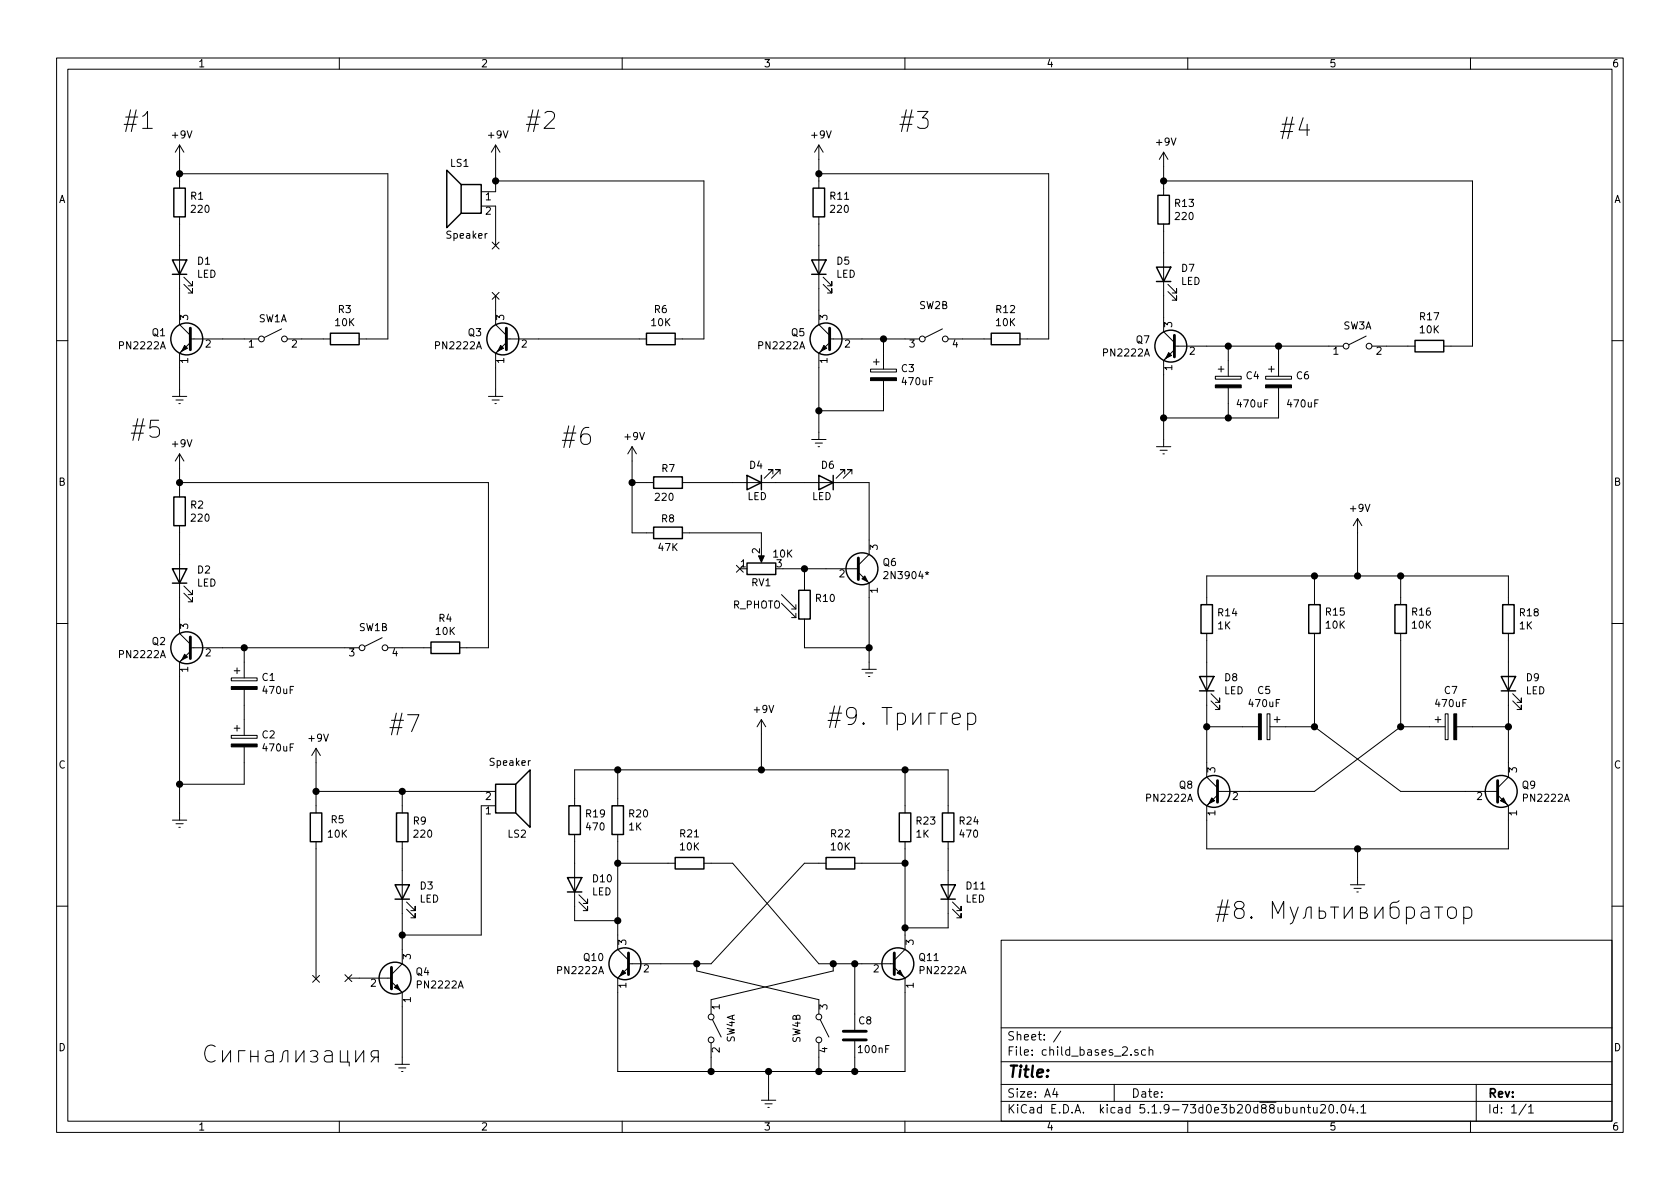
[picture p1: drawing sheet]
EESchema Schematic File Version 4
EELAYER 30 0
EELAYER END
$Descr A4 11693 8268
encoding utf-8
Sheet 1 1
Title ""
Date ""
Rev ""
Comp ""
Comment1 ""
Comment2 ""
Comment3 ""
Comment4 ""
$EndDescr
$Comp
L power:+9V #PWR01
U 1 1
P 1250 1100
F 0 "#PWR01" H 1250 950 50  0001 C CNN
F 1 "+9V" H 1265 1273 50  0000 C CNN
F 2 "" H 1250 1100 50  0001 C CNN
F 3 "" H 1250 1100 50  0001 C CNN
	1    1250 1100
	1    0    0    -1  
$EndComp
$Comp
L Device:R R1
U 1 1
P 1250 1400
F 0 "R1" H 1320 1446 50  0000 L CNN
F 1 "220" H 1320 1355 50  0000 L CNN
F 2 "" V 1180 1400 50  0001 C CNN
F 3 "~" H 1250 1400 50  0001 C CNN
	1    1250 1400
	1    0    0    -1  
$EndComp
$Comp
L Device:LED D1
U 1 1
P 1250 1850
F 0 "D1" V 1289 1732 50  0000 R CNN
F 1 "LED" V 1198 1732 50  0000 R CNN
F 2 "" H 1250 1850 50  0001 C CNN
F 3 "~" H 1250 1850 50  0001 C CNN
	1    1250 1850
	0    -1   -1   0   
$EndComp
$Comp
L Switch:SW_DPST_x2 SW1
U 1 1
P 1900 2350
F 0 "SW1" H 1900 2493 50  0000 C CNN
F 1 "SW_DPST_x2" H 1900 2494 50  0001 C CNN
F 2 "" H 1900 2350 50  0001 C CNN
F 3 "~" H 1900 2350 50  0001 C CNN
	1    1900 2350
	1    0    0    -1  
$EndComp
$Comp
L Transistor_BJT:PN2222A Q1
U 1 1
P 1350 2350
F 0 "Q1" H 1541 2396 50  0000 L CNN
F 1 "PN2222A" H 1541 2305 50  0000 L CNN
F 2 "Package_TO_SOT_THT:TO-92_Inline" H 1550 2275 50  0001 L CIN
F 3 "https://www.onsemi.com/pub/Collateral/PN2222-D.PDF" H 1350 2350 50  0001 L CNN
	1    1350 2350
	-1   0    0    -1  
$EndComp
$Comp
L Device:R R3
U 1 1
P 2400 2350
F 0 "R3" V 2193 2350 50  0000 C CNN
F 1 "10K" V 2284 2350 50  0000 C CNN
F 2 "" V 2330 2350 50  0001 C CNN
F 3 "~" H 2400 2350 50  0001 C CNN
	1    2400 2350
	0    1    1    0   
$EndComp
$Comp
L power:Earth #PWR02
U 1 1
P 1250 2700
F 0 "#PWR02" H 1250 2450 50  0001 C CNN
F 1 "Earth" H 1250 2550 50  0001 C CNN
F 2 "" H 1250 2700 50  0001 C CNN
F 3 "~" H 1250 2700 50  0001 C CNN
	1    1250 2700
	1    0    0    -1  
$EndComp
Wire Wire Line
	1250 2700 1250 2550
Wire Wire Line
	1550 2350 1700 2350
Wire Wire Line
	2100 2350 2250 2350
Wire Wire Line
	1250 2000 1250 2150
Wire Wire Line
	1250 1550 1250 1700
Wire Wire Line
	1250 1100 1250 1200
Wire Wire Line
	1250 1200 2700 1200
Wire Wire Line
	2700 1200 2700 2350
Wire Wire Line
	2700 2350 2550 2350
Connection ~ 1250 1200
Wire Wire Line
	1250 1200 1250 1250
$Comp
L Transistor_BJT:PN2222A Q3
U 1 1
P 3550 2350
F 0 "Q3" H 3741 2396 50  0000 L CNN
F 1 "PN2222A" H 3741 2305 50  0000 L CNN
F 2 "Package_TO_SOT_THT:TO-92_Inline" H 3750 2275 50  0001 L CIN
F 3 "https://www.onsemi.com/pub/Collateral/PN2222-D.PDF" H 3550 2350 50  0001 L CNN
	1    3550 2350
	-1   0    0    -1  
$EndComp
$Comp
L Device:R R6
U 1 1
P 4600 2350
F 0 "R6" V 4393 2350 50  0000 C CNN
F 1 "10K" V 4484 2350 50  0000 C CNN
F 2 "" V 4530 2350 50  0001 C CNN
F 3 "~" H 4600 2350 50  0001 C CNN
	1    4600 2350
	0    1    1    0   
$EndComp
$Comp
L power:Earth #PWR06
U 1 1
P 3450 2700
F 0 "#PWR06" H 3450 2450 50  0001 C CNN
F 1 "Earth" H 3450 2550 50  0001 C CNN
F 2 "" H 3450 2700 50  0001 C CNN
F 3 "~" H 3450 2700 50  0001 C CNN
	1    3450 2700
	1    0    0    -1  
$EndComp
Wire Wire Line
	3450 2700 3450 2550
Wire Wire Line
	4900 2350 4750 2350
$Comp
L power:+9V #PWR05
U 1 1
P 3450 1100
F 0 "#PWR05" H 3450 950 50  0001 C CNN
F 1 "+9V" H 3465 1273 50  0000 C CNN
F 2 "" H 3450 1100 50  0001 C CNN
F 3 "" H 3450 1100 50  0001 C CNN
	1    3450 1100
	1    0    0    -1  
$EndComp
$Comp
L Switch:SW_DPST_x2 SW2
U 2 1
P 6500 2350
F 0 "SW2" H 6500 2585 50  0000 C CNN
F 1 "SW_DPST_x2" H 6500 2493 50  0001 C CNN
F 2 "" H 6500 2350 50  0001 C CNN
F 3 "~" H 6500 2350 50  0001 C CNN
	2    6500 2350
	1    0    0    -1  
$EndComp
$Comp
L Transistor_BJT:PN2222A Q5
U 1 1
P 5800 2350
F 0 "Q5" H 5991 2396 50  0000 L CNN
F 1 "PN2222A" H 5991 2305 50  0000 L CNN
F 2 "Package_TO_SOT_THT:TO-92_Inline" H 6000 2275 50  0001 L CIN
F 3 "https://www.onsemi.com/pub/Collateral/PN2222-D.PDF" H 5800 2350 50  0001 L CNN
	1    5800 2350
	-1   0    0    -1  
$EndComp
$Comp
L Device:R R12
U 1 1
P 7000 2350
F 0 "R12" V 6793 2350 50  0000 C CNN
F 1 "10K" V 6884 2350 50  0000 C CNN
F 2 "" V 6930 2350 50  0001 C CNN
F 3 "~" H 7000 2350 50  0001 C CNN
	1    7000 2350
	0    1    1    0   
$EndComp
Wire Wire Line
	6700 2350 6850 2350
Wire Wire Line
	7300 2350 7150 2350
$Comp
L Device:CP C3
U 1 1
P 6150 2600
F 0 "C3" H 6268 2646 50  0000 L CNN
F 1 "470uF" H 6268 2555 50  0000 L CNN
F 2 "" H 6188 2450 50  0001 C CNN
F 3 "~" H 6150 2600 50  0001 C CNN
	1    6150 2600
	1    0    0    -1  
$EndComp
Wire Wire Line
	6000 2350 6150 2350
Wire Wire Line
	6150 2450 6150 2350
Connection ~ 6150 2350
Wire Wire Line
	6150 2350 6300 2350
Wire Wire Line
	5700 2550 5700 2850
Wire Wire Line
	6150 2750 6150 2850
Wire Wire Line
	6150 2850 5700 2850
Connection ~ 5700 2850
Wire Wire Line
	5700 2850 5700 3000
$Comp
L Device:R R11
U 1 1
P 5700 1400
F 0 "R11" H 5770 1446 50  0000 L CNN
F 1 "220" H 5770 1355 50  0000 L CNN
F 2 "" V 5630 1400 50  0001 C CNN
F 3 "~" H 5700 1400 50  0001 C CNN
	1    5700 1400
	1    0    0    -1  
$EndComp
$Comp
L Device:LED D5
U 1 1
P 5700 1850
F 0 "D5" V 5739 1732 50  0000 R CNN
F 1 "LED" V 5648 1732 50  0000 R CNN
F 2 "" H 5700 1850 50  0001 C CNN
F 3 "~" H 5700 1850 50  0001 C CNN
	1    5700 1850
	0    -1   -1   0   
$EndComp
Wire Wire Line
	5700 2000 5700 2150
Wire Wire Line
	5700 1550 5700 1700
$Comp
L power:+9V #PWR010
U 1 1
P 5700 1100
F 0 "#PWR010" H 5700 950 50  0001 C CNN
F 1 "+9V" H 5715 1273 50  0000 C CNN
F 2 "" H 5700 1100 50  0001 C CNN
F 3 "" H 5700 1100 50  0001 C CNN
	1    5700 1100
	1    0    0    -1  
$EndComp
Wire Wire Line
	5700 1100 5700 1200
Wire Wire Line
	7300 2350 7300 1200
Wire Wire Line
	7300 1200 5700 1200
Connection ~ 5700 1200
Wire Wire Line
	5700 1200 5700 1250
$Comp
L Switch:SW_DPST_x2 SW3
U 1 1
P 9450 2400
F 0 "SW3" H 9450 2543 50  0000 C CNN
F 1 "SW_DPST_x2" H 9450 2544 50  0001 C CNN
F 2 "" H 9450 2400 50  0001 C CNN
F 3 "~" H 9450 2400 50  0001 C CNN
	1    9450 2400
	1    0    0    -1  
$EndComp
$Comp
L Transistor_BJT:PN2222A Q7
U 1 1
P 8200 2400
F 0 "Q7" H 8391 2446 50  0000 L CNN
F 1 "PN2222A" H 8391 2355 50  0000 L CNN
F 2 "Package_TO_SOT_THT:TO-92_Inline" H 8400 2325 50  0001 L CIN
F 3 "https://www.onsemi.com/pub/Collateral/PN2222-D.PDF" H 8200 2400 50  0001 L CNN
	1    8200 2400
	-1   0    0    -1  
$EndComp
$Comp
L Device:R R17
U 1 1
P 9950 2400
F 0 "R17" V 9743 2400 50  0000 C CNN
F 1 "10K" V 9834 2400 50  0000 C CNN
F 2 "" V 9880 2400 50  0001 C CNN
F 3 "~" H 9950 2400 50  0001 C CNN
	1    9950 2400
	0    1    1    0   
$EndComp
$Comp
L power:Earth #PWR014
U 1 1
P 8100 3050
F 0 "#PWR014" H 8100 2800 50  0001 C CNN
F 1 "Earth" H 8100 2900 50  0001 C CNN
F 2 "" H 8100 3050 50  0001 C CNN
F 3 "~" H 8100 3050 50  0001 C CNN
	1    8100 3050
	1    0    0    -1  
$EndComp
Wire Wire Line
	9650 2400 9800 2400
Wire Wire Line
	10250 2400 10100 2400
$Comp
L Device:CP C4
U 1 1
P 8550 2650
F 0 "C4" H 8668 2696 50  0000 L CNN
F 1 "470uF" H 8600 2500 50  0000 L CNN
F 2 "" H 8588 2500 50  0001 C CNN
F 3 "~" H 8550 2650 50  0001 C CNN
	1    8550 2650
	1    0    0    -1  
$EndComp
Wire Wire Line
	8400 2400 8550 2400
Wire Wire Line
	8550 2500 8550 2400
Wire Wire Line
	8100 2600 8100 2900
Wire Wire Line
	8550 2800 8550 2900
Wire Wire Line
	8550 2900 8100 2900
Connection ~ 8100 2900
Wire Wire Line
	8100 2900 8100 3050
$Comp
L Device:R R13
U 1 1
P 8100 1450
F 0 "R13" H 8170 1496 50  0000 L CNN
F 1 "220" H 8170 1405 50  0000 L CNN
F 2 "" V 8030 1450 50  0001 C CNN
F 3 "~" H 8100 1450 50  0001 C CNN
	1    8100 1450
	1    0    0    -1  
$EndComp
$Comp
L Device:LED D7
U 1 1
P 8100 1900
F 0 "D7" V 8139 1782 50  0000 R CNN
F 1 "LED" V 8048 1782 50  0000 R CNN
F 2 "" H 8100 1900 50  0001 C CNN
F 3 "~" H 8100 1900 50  0001 C CNN
	1    8100 1900
	0    -1   -1   0   
$EndComp
Wire Wire Line
	8100 2050 8100 2200
Wire Wire Line
	8100 1600 8100 1750
$Comp
L power:+9V #PWR013
U 1 1
P 8100 1150
F 0 "#PWR013" H 8100 1000 50  0001 C CNN
F 1 "+9V" H 8115 1323 50  0000 C CNN
F 2 "" H 8100 1150 50  0001 C CNN
F 3 "" H 8100 1150 50  0001 C CNN
	1    8100 1150
	1    0    0    -1  
$EndComp
Wire Wire Line
	8100 1150 8100 1250
Connection ~ 8100 1250
Wire Wire Line
	8100 1250 8100 1300
$Comp
L Device:CP C6
U 1 1
P 8900 2650
F 0 "C6" H 9018 2696 50  0000 L CNN
F 1 "470uF" H 8950 2500 50  0000 L CNN
F 2 "" H 8938 2500 50  0001 C CNN
F 3 "~" H 8900 2650 50  0001 C CNN
	1    8900 2650
	1    0    0    -1  
$EndComp
Wire Wire Line
	8550 2400 8900 2400
Connection ~ 8550 2400
Wire Wire Line
	8550 2900 8900 2900
Wire Wire Line
	8900 2900 8900 2800
Connection ~ 8550 2900
Wire Wire Line
	8900 2500 8900 2400
Connection ~ 8900 2400
Wire Wire Line
	8900 2400 9250 2400
Wire Wire Line
	10250 2400 10250 1250
Wire Wire Line
	8100 1250 10250 1250
$Comp
L Switch:SW_DPST_x2 SW1
U 2 1
P 2600 4500
F 0 "SW1" H 2600 4643 50  0000 C CNN
F 1 "SW_DPST_x2" H 2600 4643 50  0001 C CNN
F 2 "" H 2600 4500 50  0001 C CNN
F 3 "~" H 2600 4500 50  0001 C CNN
	2    2600 4500
	1    0    0    -1  
$EndComp
$Comp
L Transistor_BJT:PN2222A Q2
U 1 1
P 1350 4500
F 0 "Q2" H 1541 4546 50  0000 L CNN
F 1 "PN2222A" H 1541 4455 50  0000 L CNN
F 2 "Package_TO_SOT_THT:TO-92_Inline" H 1550 4425 50  0001 L CIN
F 3 "https://www.onsemi.com/pub/Collateral/PN2222-D.PDF" H 1350 4500 50  0001 L CNN
	1    1350 4500
	-1   0    0    -1  
$EndComp
$Comp
L Device:R R4
U 1 1
P 3100 4500
F 0 "R4" V 2893 4500 50  0000 C CNN
F 1 "10K" V 2984 4500 50  0000 C CNN
F 2 "" V 3030 4500 50  0001 C CNN
F 3 "~" H 3100 4500 50  0001 C CNN
	1    3100 4500
	0    1    1    0   
$EndComp
$Comp
L power:Earth #PWR04
U 1 1
P 1250 5650
F 0 "#PWR04" H 1250 5400 50  0001 C CNN
F 1 "Earth" H 1250 5500 50  0001 C CNN
F 2 "" H 1250 5650 50  0001 C CNN
F 3 "~" H 1250 5650 50  0001 C CNN
	1    1250 5650
	1    0    0    -1  
$EndComp
Wire Wire Line
	2800 4500 2950 4500
Wire Wire Line
	3400 4500 3250 4500
$Comp
L Device:CP C1
U 1 1
P 1700 4750
F 0 "C1" H 1818 4796 50  0000 L CNN
F 1 "470uF" H 1818 4705 50  0000 L CNN
F 2 "" H 1738 4600 50  0001 C CNN
F 3 "~" H 1700 4750 50  0001 C CNN
	1    1700 4750
	1    0    0    -1  
$EndComp
Wire Wire Line
	1550 4500 1700 4500
Wire Wire Line
	1700 4600 1700 4500
$Comp
L Device:R R2
U 1 1
P 1250 3550
F 0 "R2" H 1320 3596 50  0000 L CNN
F 1 "220" H 1320 3505 50  0000 L CNN
F 2 "" V 1180 3550 50  0001 C CNN
F 3 "~" H 1250 3550 50  0001 C CNN
	1    1250 3550
	1    0    0    -1  
$EndComp
$Comp
L Device:LED D2
U 1 1
P 1250 4000
F 0 "D2" V 1289 3882 50  0000 R CNN
F 1 "LED" V 1198 3882 50  0000 R CNN
F 2 "" H 1250 4000 50  0001 C CNN
F 3 "~" H 1250 4000 50  0001 C CNN
	1    1250 4000
	0    -1   -1   0   
$EndComp
Wire Wire Line
	1250 4150 1250 4300
Wire Wire Line
	1250 3700 1250 3850
$Comp
L power:+9V #PWR03
U 1 1
P 1250 3250
F 0 "#PWR03" H 1250 3100 50  0001 C CNN
F 1 "+9V" H 1265 3423 50  0000 C CNN
F 2 "" H 1250 3250 50  0001 C CNN
F 3 "" H 1250 3250 50  0001 C CNN
	1    1250 3250
	1    0    0    -1  
$EndComp
Wire Wire Line
	1250 3250 1250 3350
Connection ~ 1250 3350
Wire Wire Line
	1250 3350 1250 3400
$Comp
L Device:CP C2
U 1 1
P 1700 5150
F 0 "C2" H 1818 5196 50  0000 L CNN
F 1 "470uF" H 1818 5105 50  0000 L CNN
F 2 "" H 1738 5000 50  0001 C CNN
F 3 "~" H 1700 5150 50  0001 C CNN
	1    1700 5150
	1    0    0    -1  
$EndComp
Connection ~ 1700 4500
Wire Wire Line
	3400 4500 3400 3350
Wire Wire Line
	1250 3350 3400 3350
Wire Wire Line
	1700 4500 2400 4500
Wire Wire Line
	1700 5300 1700 5450
Wire Wire Line
	1700 5450 1250 5450
Wire Wire Line
	1250 4700 1250 5450
Connection ~ 1250 5450
Wire Wire Line
	1250 5450 1250 5650
Wire Wire Line
	1700 5000 1700 4900
$Comp
L Device:R R14
U 1 1
P 8400 4300
F 0 "R14" H 8470 4346 50  0000 L CNN
F 1 "1K" H 8470 4255 50  0000 L CNN
F 2 "" V 8330 4300 50  0001 C CNN
F 3 "~" H 8400 4300 50  0001 C CNN
	1    8400 4300
	1    0    0    -1  
$EndComp
$Comp
L Device:LED D8
U 1 1
P 8400 4750
F 0 "D8" V 8439 4632 50  0000 R CNN
F 1 "LED" V 8348 4632 50  0000 R CNN
F 2 "" H 8400 4750 50  0001 C CNN
F 3 "~" H 8400 4750 50  0001 C CNN
	1    8400 4750
	0    -1   -1   0   
$EndComp
Wire Wire Line
	8400 4900 8400 5050
Wire Wire Line
	8400 4450 8400 4600
$Comp
L Device:R R18
U 1 1
P 10500 4300
F 0 "R18" H 10570 4346 50  0000 L CNN
F 1 "1K" H 10570 4255 50  0000 L CNN
F 2 "" V 10430 4300 50  0001 C CNN
F 3 "~" H 10500 4300 50  0001 C CNN
	1    10500 4300
	1    0    0    -1  
$EndComp
$Comp
L Device:LED D9
U 1 1
P 10500 4750
F 0 "D9" V 10539 4632 50  0000 R CNN
F 1 "LED" V 10448 4632 50  0000 R CNN
F 2 "" H 10500 4750 50  0001 C CNN
F 3 "~" H 10500 4750 50  0001 C CNN
	1    10500 4750
	0    -1   -1   0   
$EndComp
Wire Wire Line
	10500 4900 10500 5050
Wire Wire Line
	10500 4450 10500 4600
$Comp
L Device:R R15
U 1 1
P 9150 4300
F 0 "R15" H 9080 4254 50  0000 R CNN
F 1 "10K" H 9080 4345 50  0000 R CNN
F 2 "" V 9080 4300 50  0001 C CNN
F 3 "~" H 9150 4300 50  0001 C CNN
	1    9150 4300
	-1   0    0    1   
$EndComp
$Comp
L Device:R R16
U 1 1
P 9750 4300
F 0 "R16" H 9680 4254 50  0000 R CNN
F 1 "10K" H 9680 4345 50  0000 R CNN
F 2 "" V 9680 4300 50  0001 C CNN
F 3 "~" H 9750 4300 50  0001 C CNN
	1    9750 4300
	-1   0    0    1   
$EndComp
$Comp
L Device:CP C5
U 1 1
P 8800 5050
F 0 "C5" V 8545 5050 50  0000 C CNN
F 1 "470uF" V 8636 5050 50  0000 C CNN
F 2 "" H 8838 4900 50  0001 C CNN
F 3 "~" H 8800 5050 50  0001 C CNN
	1    8800 5050
	0    1    1    0   
$EndComp
$Comp
L Device:CP C7
U 1 1
P 10100 5050
F 0 "C7" V 9845 5050 50  0000 C CNN
F 1 "470uF" V 9936 5050 50  0000 C CNN
F 2 "" H 10138 4900 50  0001 C CNN
F 3 "~" H 10100 5050 50  0001 C CNN
	1    10100 5050
	0    -1   1    0   
$EndComp
Wire Wire Line
	10250 5050 10500 5050
Wire Wire Line
	8400 5050 8650 5050
Wire Wire Line
	9150 4450 9150 5050
Wire Wire Line
	9150 5050 8950 5050
Wire Wire Line
	9750 4450 9750 5050
Wire Wire Line
	9750 5050 9950 5050
Wire Wire Line
	8400 4000 9150 4000
Wire Wire Line
	8400 4000 8400 4150
Wire Wire Line
	10500 4000 10500 4150
Wire Wire Line
	9150 4150 9150 4000
Connection ~ 9150 4000
Wire Wire Line
	9750 4150 9750 4000
Connection ~ 9750 4000
Wire Wire Line
	9750 4000 10500 4000
$Comp
L power:+9V #PWR015
U 1 1
P 9450 3700
F 0 "#PWR015" H 9450 3550 50  0001 C CNN
F 1 "+9V" H 9465 3873 50  0000 C CNN
F 2 "" H 9450 3700 50  0001 C CNN
F 3 "" H 9450 3700 50  0001 C CNN
	1    9450 3700
	1    0    0    -1  
$EndComp
Wire Wire Line
	9150 4000 9450 4000
Wire Wire Line
	9450 3700 9450 4000
Connection ~ 9450 4000
Wire Wire Line
	9450 4000 9750 4000
$Comp
L Transistor_BJT:PN2222A Q8
U 1 1
P 8500 5500
F 0 "Q8" H 8691 5546 50  0000 L CNN
F 1 "PN2222A" H 8691 5455 50  0000 L CNN
F 2 "Package_TO_SOT_THT:TO-92_Inline" H 8700 5425 50  0001 L CIN
F 3 "https://www.onsemi.com/pub/Collateral/PN2222-D.PDF" H 8500 5500 50  0001 L CNN
	1    8500 5500
	-1   0    0    -1  
$EndComp
$Comp
L Transistor_BJT:PN2222A Q9
U 1 1
P 10400 5500
F 0 "Q9" H 10590 5546 50  0000 L CNN
F 1 "PN2222A" H 10590 5455 50  0000 L CNN
F 2 "Package_TO_SOT_THT:TO-92_Inline" H 10600 5425 50  0001 L CIN
F 3 "https://www.onsemi.com/pub/Collateral/PN2222-D.PDF" H 10400 5500 50  0001 L CNN
	1    10400 5500
	1    0    0    -1  
$EndComp
Wire Wire Line
	10500 5300 10500 5050
Connection ~ 10500 5050
Wire Wire Line
	8400 5300 8400 5050
Connection ~ 8400 5050
Wire Wire Line
	8400 5700 8400 5900
Wire Wire Line
	8400 5900 9450 5900
Wire Wire Line
	10500 5900 10500 5700
$Comp
L power:Earth #PWR016
U 1 1
P 9450 6100
F 0 "#PWR016" H 9450 5850 50  0001 C CNN
F 1 "Earth" H 9450 5950 50  0001 C CNN
F 2 "" H 9450 6100 50  0001 C CNN
F 3 "~" H 9450 6100 50  0001 C CNN
	1    9450 6100
	1    0    0    -1  
$EndComp
Wire Wire Line
	9450 6100 9450 5900
Connection ~ 9450 5900
Wire Wire Line
	9450 5900 10500 5900
Wire Wire Line
	8700 5500 9150 5500
Wire Wire Line
	9150 5500 9750 5050
Connection ~ 9750 5050
Wire Wire Line
	10200 5500 9750 5500
Wire Wire Line
	9750 5500 9150 5050
Connection ~ 9150 5050
$Comp
L Device:R R7
U 1 1
P 4650 3350
F 0 "R7" V 4550 3300 50  0000 L CNN
F 1 "220" V 4750 3250 50  0000 L CNN
F 2 "" V 4580 3350 50  0001 C CNN
F 3 "~" H 4650 3350 50  0001 C CNN
	1    4650 3350
	0    1    1    0   
$EndComp
$Comp
L Device:LED D4
U 1 1
P 5250 3350
F 0 "D4" H 5289 3232 50  0000 R CNN
F 1 "LED" H 5300 3450 50  0000 R CNN
F 2 "" H 5250 3350 50  0001 C CNN
F 3 "~" H 5250 3350 50  0001 C CNN
	1    5250 3350
	-1   0    0    1   
$EndComp
$Comp
L Device:LED D6
U 1 1
P 5750 3350
F 0 "D6" H 5789 3232 50  0000 R CNN
F 1 "LED" H 5850 3450 50  0000 R CNN
F 2 "" H 5750 3350 50  0001 C CNN
F 3 "~" H 5750 3350 50  0001 C CNN
	1    5750 3350
	-1   0    0    1   
$EndComp
$Comp
L power:Earth #PWR011
U 1 1
P 5700 3000
F 0 "#PWR011" H 5700 2750 50  0001 C CNN
F 1 "Earth" H 5700 2850 50  0001 C CNN
F 2 "" H 5700 3000 50  0001 C CNN
F 3 "~" H 5700 3000 50  0001 C CNN
	1    5700 3000
	1    0    0    -1  
$EndComp
$Comp
L Device:R R8
U 1 1
P 4650 3700
F 0 "R8" V 4550 3700 50  0000 C CNN
F 1 "47K" V 4750 3700 50  0000 C CNN
F 2 "" V 4580 3700 50  0001 C CNN
F 3 "~" H 4650 3700 50  0001 C CNN
	1    4650 3700
	0    1    1    0   
$EndComp
$Comp
L Device:R_POT RV1
U 1 1
P 5300 3950
F 0 "RV1" V 5200 3950 50  0000 C CNN
F 1 "10K" V 5400 3800 50  0000 C CNN
F 2 "" H 5300 3950 50  0001 C CNN
F 3 "~" H 5300 3950 50  0001 C CNN
	1    5300 3950
	0    -1   -1   0   
$EndComp
$Comp
L Transistor_BJT:2N3904 Q6
U 1 1
P 5950 3950
F 0 "Q6" H 6141 3996 50  0000 L CNN
F 1 "2N3904*" H 6141 3905 50  0000 L CNN
F 2 "Package_TO_SOT_THT:TO-92_Inline" H 6150 3875 50  0001 L CIN
F 3 "https://www.onsemi.com/pub/Collateral/2N3903-D.PDF" H 5950 3950 50  0001 L CNN
	1    5950 3950
	1    0    0    -1  
$EndComp
Wire Wire Line
	5300 3800 5300 3700
Wire Wire Line
	5300 3700 4800 3700
Wire Wire Line
	4500 3700 4400 3700
Wire Wire Line
	4400 3700 4400 3350
Wire Wire Line
	4400 3350 4500 3350
Wire Wire Line
	5900 3350 6050 3350
Wire Wire Line
	6050 3350 6050 3750
Wire Wire Line
	4800 3350 5100 3350
Wire Wire Line
	5400 3350 5600 3350
Wire Wire Line
	5450 3950 5600 3950
NoConn ~ 5150 3950
$Comp
L Device:R_PHOTO R10
U 1 1
P 5600 4200
F 0 "R10" H 5670 4246 50  0000 L CNN
F 1 "R_PHOTO" H 5100 4200 50  0000 L CNN
F 2 "" V 5650 3950 50  0001 L CNN
F 3 "~" H 5600 4150 50  0001 C CNN
	1    5600 4200
	1    0    0    -1  
$EndComp
Wire Wire Line
	5600 4050 5600 3950
Connection ~ 5600 3950
Wire Wire Line
	5600 3950 5750 3950
Wire Wire Line
	5600 4350 5600 4500
Wire Wire Line
	5600 4500 6050 4500
Wire Wire Line
	6050 4500 6050 4150
$Comp
L power:Earth #PWR012
U 1 1
P 6050 4600
F 0 "#PWR012" H 6050 4350 50  0001 C CNN
F 1 "Earth" H 6050 4450 50  0001 C CNN
F 2 "" H 6050 4600 50  0001 C CNN
F 3 "~" H 6050 4600 50  0001 C CNN
	1    6050 4600
	1    0    0    -1  
$EndComp
Wire Wire Line
	6050 4600 6050 4500
Connection ~ 6050 4500
$Comp
L power:+9V #PWR08
U 1 1
P 4400 3200
F 0 "#PWR08" H 4400 3050 50  0001 C CNN
F 1 "+9V" H 4415 3373 50  0000 C CNN
F 2 "" H 4400 3200 50  0001 C CNN
F 3 "" H 4400 3200 50  0001 C CNN
	1    4400 3200
	1    0    0    -1  
$EndComp
Wire Wire Line
	4400 3200 4400 3350
Connection ~ 4400 3350
$Comp
L Device:Speaker LS2
U 1 1
P 3550 5600
F 0 "LS2" H 3600 5800 50  0000 C CNN
F 1 "Speaker" H 3550 5300 50  0000 C CNN
F 2 "" H 3550 5400 50  0001 C CNN
F 3 "~" H 3540 5550 50  0001 C CNN
	1    3550 5600
	1    0    0    1   
$EndComp
$Comp
L Device:R R9
U 1 1
P 2800 5750
F 0 "R9" H 2870 5796 50  0000 L CNN
F 1 "220" H 2870 5705 50  0000 L CNN
F 2 "" V 2730 5750 50  0001 C CNN
F 3 "~" H 2800 5750 50  0001 C CNN
	1    2800 5750
	1    0    0    -1  
$EndComp
$Comp
L Device:LED D3
U 1 1
P 2800 6200
F 0 "D3" V 2839 6082 50  0000 R CNN
F 1 "LED" V 2748 6082 50  0000 R CNN
F 2 "" H 2800 6200 50  0001 C CNN
F 3 "~" H 2800 6200 50  0001 C CNN
	1    2800 6200
	0    -1   -1   0   
$EndComp
Wire Wire Line
	2800 6350 2800 6500
Wire Wire Line
	2800 5900 2800 6050
Wire Wire Line
	3350 5500 2800 5500
Wire Wire Line
	2800 5500 2800 5600
Wire Wire Line
	3350 5600 3350 6500
Wire Wire Line
	3350 6500 2800 6500
$Comp
L Transistor_BJT:PN2222A Q4
U 1 1
P 2700 6800
F 0 "Q4" H 2890 6846 50  0000 L CNN
F 1 "PN2222A" H 2890 6755 50  0000 L CNN
F 2 "Package_TO_SOT_THT:TO-92_Inline" H 2900 6725 50  0001 L CIN
F 3 "https://www.onsemi.com/pub/Collateral/PN2222-D.PDF" H 2700 6800 50  0001 L CNN
	1    2700 6800
	1    0    0    -1  
$EndComp
Connection ~ 2800 6500
Wire Wire Line
	2800 6600 2800 6500
$Comp
L Device:R R5
U 1 1
P 2200 5750
F 0 "R5" H 2050 5700 50  0000 C CNN
F 1 "10K" H 2050 5800 50  0000 C CNN
F 2 "" V 2130 5750 50  0001 C CNN
F 3 "~" H 2200 5750 50  0001 C CNN
	1    2200 5750
	-1   0    0    1   
$EndComp
Wire Wire Line
	2200 5500 2800 5500
Connection ~ 2800 5500
Wire Wire Line
	2200 5600 2200 5500
Wire Wire Line
	2200 5900 2200 6800
$Comp
L power:+9V #PWR07
U 1 1
P 2200 5300
F 0 "#PWR07" H 2200 5150 50  0001 C CNN
F 1 "+9V" H 2215 5473 50  0000 C CNN
F 2 "" H 2200 5300 50  0001 C CNN
F 3 "" H 2200 5300 50  0001 C CNN
	1    2200 5300
	1    0    0    -1  
$EndComp
Wire Wire Line
	2200 5300 2200 5500
Connection ~ 2200 5500
$Comp
L power:Earth #PWR09
U 1 1
P 2800 7350
F 0 "#PWR09" H 2800 7100 50  0001 C CNN
F 1 "Earth" H 2800 7200 50  0001 C CNN
F 2 "" H 2800 7350 50  0001 C CNN
F 3 "~" H 2800 7350 50  0001 C CNN
	1    2800 7350
	1    0    0    -1  
$EndComp
Text Notes 850  900  0    118  ~ 0
#1
Text Notes 3650 900  0    118  ~ 0
#2
Text Notes 6250 900  0    118  ~ 0
#3
Text Notes 8900 950  0    118  ~ 0
#4
Text Notes 900  3050 0    118  ~ 0
#5
Text Notes 3900 3100 0    118  ~ 0
#6
Text Notes 2700 5100 0    118  ~ 0
#7
Text Notes 8450 6400 0    118  ~ 0
#8. Мультивибратор 
Text Notes 1400 7400 0    118  ~ 0
Сигнализация
Wire Wire Line
	3450 1100 3450 1250
Wire Wire Line
	3450 1250 4900 1250
$Comp
L Transistor_BJT:PN2222A Q10
U 1 1
P 4400 6700
F 0 "Q10" H 4591 6746 50  0000 L CNN
F 1 "PN2222A" H 4591 6655 50  0000 L CNN
F 2 "Package_TO_SOT_THT:TO-92_Inline" H 4600 6625 50  0001 L CIN
F 3 "https://www.onsemi.com/pub/Collateral/PN2222-D.PDF" H 4400 6700 50  0001 L CNN
	1    4400 6700
	-1   0    0    -1  
$EndComp
$Comp
L Transistor_BJT:PN2222A Q11
U 1 1
P 6200 6700
F 0 "Q11" H 6390 6746 50  0000 L CNN
F 1 "PN2222A" H 6390 6655 50  0000 L CNN
F 2 "Package_TO_SOT_THT:TO-92_Inline" H 6400 6625 50  0001 L CIN
F 3 "https://www.onsemi.com/pub/Collateral/PN2222-D.PDF" H 6200 6700 50  0001 L CNN
	1    6200 6700
	1    0    0    -1  
$EndComp
$Comp
L Switch:SW_DPST_x2 SW4
U 1 1
P 4950 7150
F 0 "SW4" H 4950 7293 50  0000 C CNN
F 1 "SW_DPST_x2" H 4950 7293 50  0001 C CNN
F 2 "" H 4950 7150 50  0001 C CNN
F 3 "~" H 4950 7150 50  0001 C CNN
	1    4950 7150
	0    1    1    0   
$EndComp
$Comp
L Switch:SW_DPST_x2 SW4
U 2 1
P 5700 7150
F 0 "SW4" H 5700 7000 50  0000 C CNN
F 1 "SW_DPST_x2" H 5700 7293 50  0001 C CNN
F 2 "" H 5700 7150 50  0001 C CNN
F 3 "~" H 5700 7150 50  0001 C CNN
	2    5700 7150
	0    1    1    0   
$EndComp
Wire Wire Line
	4300 6900 4300 7450
Wire Wire Line
	4300 7450 4950 7450
Wire Wire Line
	5700 7350 5700 7450
Wire Wire Line
	4950 7350 4950 7450
Connection ~ 4950 7450
Wire Wire Line
	4950 7450 5350 7450
$Comp
L Device:R R20
U 1 1
P 4300 5700
F 0 "R20" H 4370 5746 50  0000 L CNN
F 1 "1K" H 4370 5655 50  0000 L CNN
F 2 "" V 4230 5700 50  0001 C CNN
F 3 "~" H 4300 5700 50  0001 C CNN
	1    4300 5700
	1    0    0    -1  
$EndComp
$Comp
L Device:R R23
U 1 1
P 6300 5750
F 0 "R23" H 6370 5796 50  0000 L CNN
F 1 "1K" H 6370 5705 50  0000 L CNN
F 2 "" V 6230 5750 50  0001 C CNN
F 3 "~" H 6300 5750 50  0001 C CNN
	1    6300 5750
	1    0    0    -1  
$EndComp
$Comp
L Device:R R19
U 1 1
P 4000 5700
F 0 "R19" H 4070 5746 50  0000 L CNN
F 1 "470" H 4070 5655 50  0000 L CNN
F 2 "" V 3930 5700 50  0001 C CNN
F 3 "~" H 4000 5700 50  0001 C CNN
	1    4000 5700
	1    0    0    -1  
$EndComp
$Comp
L Device:R R24
U 1 1
P 6600 5750
F 0 "R24" H 6670 5796 50  0000 L CNN
F 1 "470" H 6670 5705 50  0000 L CNN
F 2 "" V 6530 5750 50  0001 C CNN
F 3 "~" H 6600 5750 50  0001 C CNN
	1    6600 5750
	1    0    0    -1  
$EndComp
$Comp
L Device:LED D10
U 1 1
P 4000 6150
F 0 "D10" V 4039 6032 50  0000 R CNN
F 1 "LED" V 3948 6032 50  0000 R CNN
F 2 "" H 4000 6150 50  0001 C CNN
F 3 "~" H 4000 6150 50  0001 C CNN
	1    4000 6150
	0    -1   -1   0   
$EndComp
Wire Wire Line
	4300 6500 4300 6400
Wire Wire Line
	4300 6400 4000 6400
Wire Wire Line
	4000 6400 4000 6300
Wire Wire Line
	4000 6000 4000 5850
Wire Wire Line
	4300 6400 4300 6000
Connection ~ 4300 6400
Wire Wire Line
	4000 5550 4000 5350
Wire Wire Line
	4300 5350 4300 5550
$Comp
L Device:R R21
U 1 1
P 4800 6000
F 0 "R21" V 4593 6000 50  0000 C CNN
F 1 "10K" V 4684 6000 50  0000 C CNN
F 2 "" V 4730 6000 50  0001 C CNN
F 3 "~" H 4800 6000 50  0001 C CNN
	1    4800 6000
	0    1    1    0   
$EndComp
$Comp
L Device:R R22
U 1 1
P 5850 6000
F 0 "R22" V 5643 6000 50  0000 C CNN
F 1 "10K" V 5734 6000 50  0000 C CNN
F 2 "" V 5780 6000 50  0001 C CNN
F 3 "~" H 5850 6000 50  0001 C CNN
	1    5850 6000
	0    1    1    0   
$EndComp
$Comp
L Device:LED D11
U 1 1
P 6600 6200
F 0 "D11" V 6639 6082 50  0000 R CNN
F 1 "LED" V 6548 6082 50  0000 R CNN
F 2 "" H 6600 6200 50  0001 C CNN
F 3 "~" H 6600 6200 50  0001 C CNN
	1    6600 6200
	0    -1   -1   0   
$EndComp
Wire Wire Line
	6600 6050 6600 5900
Connection ~ 4300 6000
Wire Wire Line
	4300 6000 4300 5850
Connection ~ 4300 5350
Wire Wire Line
	6000 6700 5950 6700
Wire Wire Line
	4000 5350 4300 5350
Wire Wire Line
	6300 6000 6300 5900
Wire Wire Line
	6300 5350 6300 5600
Wire Wire Line
	6600 5600 6600 5350
Wire Wire Line
	6600 5350 6300 5350
Connection ~ 6300 5350
Wire Wire Line
	6600 6350 6600 6450
Wire Wire Line
	6600 6450 6300 6450
Wire Wire Line
	6300 6450 6300 6500
Wire Wire Line
	6300 6000 6300 6450
Connection ~ 6300 6000
Connection ~ 6300 6450
Wire Wire Line
	6300 6900 6300 7450
Wire Wire Line
	6300 7450 5950 7450
Connection ~ 5700 7450
$Comp
L power:+9V #PWR018
U 1 1
P 5300 5100
F 0 "#PWR018" H 5300 4950 50  0001 C CNN
F 1 "+9V" H 5315 5273 50  0000 C CNN
F 2 "" H 5300 5100 50  0001 C CNN
F 3 "" H 5300 5100 50  0001 C CNN
	1    5300 5100
	1    0    0    -1  
$EndComp
$Comp
L power:Earth #PWR019
U 1 1
P 5350 7600
F 0 "#PWR019" H 5350 7350 50  0001 C CNN
F 1 "Earth" H 5350 7450 50  0001 C CNN
F 2 "" H 5350 7600 50  0001 C CNN
F 3 "~" H 5350 7600 50  0001 C CNN
	1    5350 7600
	1    0    0    -1  
$EndComp
Wire Wire Line
	5350 7600 5350 7450
Connection ~ 5350 7450
Wire Wire Line
	5350 7450 5700 7450
Text Notes 5750 5050 0    118  ~ 0
#9. Триггер
Wire Wire Line
	4300 6000 4650 6000
Wire Wire Line
	6000 6000 6300 6000
Wire Wire Line
	5700 6000 5600 6000
Wire Wire Line
	5600 6000 4950 6700
Wire Wire Line
	4950 6000 5100 6000
Wire Wire Line
	5100 6000 5700 6700
Wire Wire Line
	4950 6950 5800 6750
Wire Wire Line
	5800 6750 5800 6700
Connection ~ 5800 6700
Wire Wire Line
	5800 6700 5700 6700
Wire Wire Line
	4600 6700 4850 6700
Wire Wire Line
	5700 6950 4850 6750
Wire Wire Line
	4850 6750 4850 6700
Connection ~ 4850 6700
Wire Wire Line
	4850 6700 4950 6700
Wire Wire Line
	4300 5350 5300 5350
Wire Wire Line
	5300 5100 5300 5350
Connection ~ 5300 5350
Wire Wire Line
	5300 5350 6300 5350
$Comp
L Device:C C8
U 1 1
P 5950 7200
F 0 "C8" H 6075 7100 50  0000 R CNN
F 1 "100nF" H 6200 7300 50  0000 R CNN
F 2 "" H 5988 7050 50  0001 C CNN
F 3 "~" H 5950 7200 50  0001 C CNN
	1    5950 7200
	1    0    0    1   
$EndComp
Wire Wire Line
	5950 7350 5950 7450
Connection ~ 5950 7450
Wire Wire Line
	5950 7450 5700 7450
Wire Wire Line
	5950 7050 5950 6700
Connection ~ 5950 6700
Wire Wire Line
	5950 6700 5800 6700
Wire Wire Line
	3750 2350 4450 2350
Wire Wire Line
	2800 7000 2800 7350
Wire Wire Line
	4900 2350 4900 1250
Wire Wire Line
	3450 2150 3450 2050
NoConn ~ 2200 6805
NoConn ~ 2425 6800
Wire Wire Line
	2425 6800 2500 6800
$Comp
L Device:Speaker LS1
U 1 1
P 3250 1325
F 0 "LS1" H 3300 1525 50  0000 C CNN
F 1 "Speaker" H 3250 1025 50  0000 C CNN
F 2 "" H 3250 1125 50  0001 C CNN
F 3 "~" H 3240 1275 50  0001 C CNN
	1    3250 1325
	-1   0    0    -1  
$EndComp
Wire Wire Line
	3450 1325 3450 1250
Connection ~ 3450 1250
Wire Wire Line
	3450 1425 3450 1700
NoConn ~ 3450 1700
NoConn ~ 3450 2050
$EndSCHEMATC
